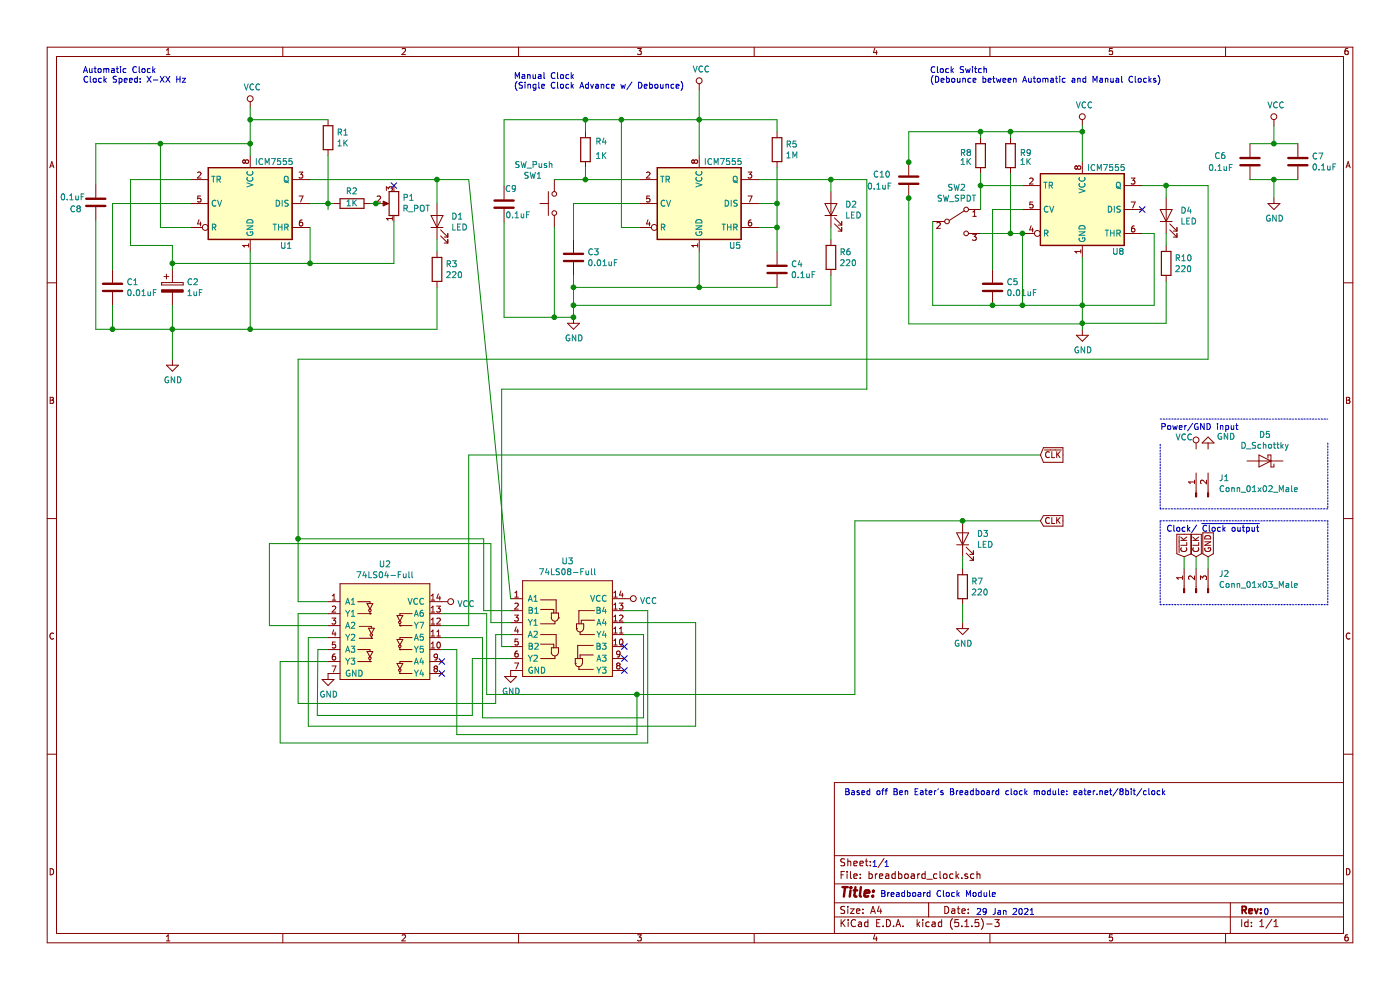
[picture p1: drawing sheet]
EESchema Schematic File Version 4
EELAYER 30 0
EELAYER END
$Descr A4 11693 8268
encoding utf-8
Sheet 1 1
Title ""
Date ""
Rev ""
Comp ""
Comment1 ""
Comment2 ""
Comment3 ""
Comment4 ""
$EndDescr
$Comp
L Timer:ICM7555 U1
U 1 1
P 2090 1700
F 0 "U1" H 2390 1350 50  0000 C CNN
F 1 "ICM7555" H 2290 2050 50  0000 C CNN
F 2 "Package_SO:SOIC-8-1EP_3.9x4.9mm_P1.27mm_EP2.29x3mm" H 2090 1700 50  0001 C CNN
F 3 "http://www.intersil.com/content/dam/Intersil/documents/icm7/icm7555-56.pdf" H 2090 1700 50  0001 C CNN
	1    2090 1700
	1    0    0    -1  
$EndComp
$Comp
L power:VCC #PWR02
U 1 1
P 2090 900
F 0 "#PWR02" H 2090 750 50  0001 C CNN
F 1 "VCC" H 2107 1073 50  0000 C CNN
F 2 "" H 2090 900 50  0001 C CNN
F 3 "" H 2090 900 50  0001 C CNN
	1    2090 900 
	1    0    0    -1  
$EndComp
$Comp
L Device:R R1
U 1 1
P 2740 1150
F 0 "R1" H 2810 1196 50  0000 L CNN
F 1 "1K" H 2810 1105 50  0000 L CNN
F 2 "Resistor_SMD:R_0805_2012Metric" V 2670 1150 50  0001 C CNN
F 3 "~" H 2740 1150 50  0001 C CNN
	1    2740 1150
	1    0    0    -1  
$EndComp
$Comp
L Device:R R2
U 1 1
P 2940 1700
F 0 "R2" V 3040 1650 50  0000 L CNN
F 1 "1K" V 2940 1650 50  0000 L CNN
F 2 "Resistor_SMD:R_0805_2012Metric" V 2870 1700 50  0001 C CNN
F 3 "~" H 2940 1700 50  0001 C CNN
	1    2940 1700
	0    -1   -1   0   
$EndComp
$Comp
L Device:R_POT P1
U 1 1
P 3290 1700
F 0 "P1" H 3220 1654 50  0000 R CNN
F 1 "R_POT" H 3220 1745 50  0000 R CNN
F 2 "Gerig-Added:Potentiomter_Bourns_PDB12_THT" H 3290 1700 50  0001 C CNN
F 3 "~" H 3290 1700 50  0001 C CNN
	1    3290 1700
	-1   0    0    1   
$EndComp
$Comp
L Timer:ICM7555 U5
U 1 1
P 5840 1700
F 0 "U5" H 6140 1350 50  0000 C CNN
F 1 "ICM7555" H 6040 2050 50  0000 C CNN
F 2 "Package_SO:SOIC-8-1EP_3.9x4.9mm_P1.27mm_EP2.29x3mm" H 5840 1700 50  0001 C CNN
F 3 "http://www.intersil.com/content/dam/Intersil/documents/icm7/icm7555-56.pdf" H 5840 1700 50  0001 C CNN
	1    5840 1700
	1    0    0    -1  
$EndComp
$Comp
L power:VCC #PWR04
U 1 1
P 5840 750
F 0 "#PWR04" H 5840 600 50  0001 C CNN
F 1 "VCC" H 5857 923 50  0000 C CNN
F 2 "" H 5840 750 50  0001 C CNN
F 3 "" H 5840 750 50  0001 C CNN
	1    5840 750 
	1    0    0    -1  
$EndComp
$Comp
L Device:R R5
U 1 1
P 6490 1250
F 0 "R5" H 6560 1296 50  0000 L CNN
F 1 "1M" H 6560 1205 50  0000 L CNN
F 2 "Resistor_SMD:R_0805_2012Metric" V 6420 1250 50  0001 C CNN
F 3 "~" H 6490 1250 50  0001 C CNN
	1    6490 1250
	1    0    0    -1  
$EndComp
$Comp
L Device:R R4
U 1 1
P 4890 1250
F 0 "R4" H 4970 1320 50  0000 L CNN
F 1 "1K" H 4970 1200 50  0000 L CNN
F 2 "Resistor_SMD:R_0805_2012Metric" V 4820 1250 50  0001 C CNN
F 3 "~" H 4890 1250 50  0001 C CNN
	1    4890 1250
	1    0    0    -1  
$EndComp
$Comp
L Device:C C3
U 1 1
P 4790 2150
F 0 "C3" H 4905 2196 50  0000 L CNN
F 1 "0.01uF" H 4905 2105 50  0000 L CNN
F 2 "Capacitor_SMD:C_0805_2012Metric" H 4828 2000 50  0001 C CNN
F 3 "~" H 4790 2150 50  0001 C CNN
	1    4790 2150
	1    0    0    -1  
$EndComp
$Comp
L Device:C C4
U 1 1
P 6490 2250
F 0 "C4" H 6605 2296 50  0000 L CNN
F 1 "0.1uF" H 6605 2205 50  0000 L CNN
F 2 "Capacitor_SMD:C_0805_2012Metric" H 6528 2100 50  0001 C CNN
F 3 "~" H 6490 2250 50  0001 C CNN
	1    6490 2250
	1    0    0    -1  
$EndComp
$Comp
L Switch:SW_Push SW1
U 1 1
P 4630 1700
F 0 "SW1" V 4860 1880 50  0000 C CNN
F 1 "SW_Push" V 4950 1870 50  0000 C CNN
F 2 "Button_Switch_SMD:SW_SPST_B3S-1000" H 4630 1900 50  0001 C CNN
F 3 "~" H 4630 1900 50  0001 C CNN
	1    4630 1700
	0    -1   -1   0   
$EndComp
$Comp
L Device:R R8
U 1 1
P 8190 1300
F 0 "R8" H 8015 1325 50  0000 L CNN
F 1 "1K" H 8015 1250 50  0000 L CNN
F 2 "Resistor_SMD:R_0805_2012Metric" V 8120 1300 50  0001 C CNN
F 3 "~" H 8190 1300 50  0001 C CNN
	1    8190 1300
	1    0    0    -1  
$EndComp
$Comp
L Device:C C5
U 1 1
P 8290 2400
F 0 "C5" H 8405 2446 50  0000 L CNN
F 1 "0.01uF" H 8405 2355 50  0000 L CNN
F 2 "Capacitor_SMD:C_0805_2012Metric" H 8328 2250 50  0001 C CNN
F 3 "~" H 8290 2400 50  0001 C CNN
	1    8290 2400
	1    0    0    -1  
$EndComp
$Comp
L Switch:SW_SPDT SW2
U 1 1
P 7990 1850
F 0 "SW2" H 7990 2135 50  0000 C CNN
F 1 "SW_SPDT" H 7990 2044 50  0000 C CNN
F 2 "Button_Switch_SMD:SW_SPDT_PCM12" H 7990 1850 50  0001 C CNN
F 3 "~" H 7990 1850 50  0001 C CNN
	1    7990 1850
	1    0    0    -1  
$EndComp
$Comp
L Device:R R9
U 1 1
P 8440 1300
F 0 "R9" H 8515 1325 50  0000 L CNN
F 1 "1K" H 8515 1250 50  0000 L CNN
F 2 "Resistor_SMD:R_0805_2012Metric" V 8370 1300 50  0001 C CNN
F 3 "~" H 8440 1300 50  0001 C CNN
	1    8440 1300
	1    0    0    -1  
$EndComp
$Comp
L Device:LED D3
U 1 1
P 8040 4500
F 0 "D3" V 8079 4383 50  0000 R CNN
F 1 "LED" V 7988 4383 50  0000 R CNN
F 2 "LED_SMD:LED_0805_2012Metric" H 8040 4500 50  0001 C CNN
F 3 "~" H 8040 4500 50  0001 C CNN
	1    8040 4500
	0    -1   -1   0   
$EndComp
$Comp
L Device:R R7
U 1 1
P 8040 4900
F 0 "R7" H 8110 4946 50  0000 L CNN
F 1 "220" H 8110 4855 50  0000 L CNN
F 2 "Resistor_SMD:R_0805_2012Metric" V 7970 4900 50  0001 C CNN
F 3 "~" H 8040 4900 50  0001 C CNN
	1    8040 4900
	1    0    0    -1  
$EndComp
$Comp
L power:VCC #PWR010
U 1 1
P 10640 1050
F 0 "#PWR010" H 10640 900 50  0001 C CNN
F 1 "VCC" H 10657 1223 50  0000 C CNN
F 2 "" H 10640 1050 50  0001 C CNN
F 3 "" H 10640 1050 50  0001 C CNN
	1    10640 1050
	1    0    0    -1  
$EndComp
$Comp
L Device:C C6
U 1 1
P 10440 1350
F 0 "C6" H 10140 1400 50  0000 L CNN
F 1 "0.1uF" H 10090 1300 50  0000 L CNN
F 2 "Capacitor_SMD:C_0805_2012Metric" H 10478 1200 50  0001 C CNN
F 3 "~" H 10440 1350 50  0001 C CNN
	1    10440 1350
	1    0    0    -1  
$EndComp
$Comp
L Device:C C7
U 1 1
P 10840 1350
F 0 "C7" H 10955 1396 50  0000 L CNN
F 1 "0.1uF" H 10955 1305 50  0000 L CNN
F 2 "Capacitor_SMD:C_0805_2012Metric" H 10878 1200 50  0001 C CNN
F 3 "~" H 10840 1350 50  0001 C CNN
	1    10840 1350
	1    0    0    -1  
$EndComp
$Comp
L power:GND #PWR011
U 1 1
P 10640 1650
F 0 "#PWR011" H 10640 1400 50  0001 C CNN
F 1 "GND" H 10645 1477 50  0000 C CNN
F 2 "" H 10640 1650 50  0001 C CNN
F 3 "" H 10640 1650 50  0001 C CNN
	1    10640 1650
	1    0    0    -1  
$EndComp
$Comp
L power:GND #PWR05
U 1 1
P 8040 5200
F 0 "#PWR05" H 8040 4950 50  0001 C CNN
F 1 "GND" H 8045 5027 50  0000 C CNN
F 2 "" H 8040 5200 50  0001 C CNN
F 3 "" H 8040 5200 50  0001 C CNN
	1    8040 5200
	1    0    0    -1  
$EndComp
$Comp
L power:GND #PWR07
U 1 1
P 9040 2750
F 0 "#PWR07" H 9040 2500 50  0001 C CNN
F 1 "GND" H 9045 2577 50  0000 C CNN
F 2 "" H 9040 2750 50  0001 C CNN
F 3 "" H 9040 2750 50  0001 C CNN
	1    9040 2750
	1    0    0    -1  
$EndComp
$Comp
L power:GND #PWR03
U 1 1
P 4790 2650
F 0 "#PWR03" H 4790 2400 50  0001 C CNN
F 1 "GND" H 4795 2477 50  0000 C CNN
F 2 "" H 4790 2650 50  0001 C CNN
F 3 "" H 4790 2650 50  0001 C CNN
	1    4790 2650
	1    0    0    -1  
$EndComp
Wire Wire Line
	2740 1000 2090 1000
Wire Wire Line
	2090 900  2090 1000
Connection ~ 2090 1000
Wire Wire Line
	2090 1000 2090 1200
Wire Wire Line
	1590 1900 1340 1900
Connection ~ 2090 1200
Wire Wire Line
	2090 1200 2090 1300
Wire Wire Line
	1590 1500 1090 1500
Wire Wire Line
	1090 1500 1090 2050
Wire Wire Line
	1590 1700 940  1700
Connection ~ 1440 2750
Wire Wire Line
	1440 2550 1440 2750
Wire Wire Line
	940  2550 940  2750
$Comp
L power:GND #PWR01
U 1 1
P 1440 3000
F 0 "#PWR01" H 1440 2750 50  0001 C CNN
F 1 "GND" H 1445 2827 50  0000 C CNN
F 2 "" H 1440 3000 50  0001 C CNN
F 3 "" H 1440 3000 50  0001 C CNN
	1    1440 3000
	1    0    0    -1  
$EndComp
$Comp
L Device:CP C2
U 1 1
P 1440 2400
F 0 "C2" H 1558 2446 50  0000 L CNN
F 1 "1uF" H 1558 2355 50  0000 L CNN
F 2 "Capacitor_SMD:C_0805_2012Metric" H 1478 2250 50  0001 C CNN
F 3 "~" H 1440 2400 50  0001 C CNN
	1    1440 2400
	1    0    0    -1  
$EndComp
$Comp
L Device:C C1
U 1 1
P 940 2400
F 0 "C1" H 1055 2446 50  0000 L CNN
F 1 "0.01uF" H 1055 2355 50  0000 L CNN
F 2 "Capacitor_SMD:C_0805_2012Metric" H 978 2250 50  0001 C CNN
F 3 "~" H 940 2400 50  0001 C CNN
	1    940  2400
	1    0    0    -1  
$EndComp
Wire Wire Line
	940  1700 940  2250
Wire Wire Line
	1440 2750 1440 3000
Wire Wire Line
	2090 2750 1440 2750
Wire Wire Line
	2590 2200 2590 1900
Wire Wire Line
	2740 1300 2740 1700
Wire Wire Line
	2740 1700 2590 1700
Wire Wire Line
	2790 1700 2740 1700
Connection ~ 2740 1700
Wire Wire Line
	3090 1700 3140 1700
NoConn ~ 3290 1550
Wire Wire Line
	3290 1850 3290 2200
Wire Wire Line
	2590 1500 3650 1500
Wire Wire Line
	5840 750  5840 1000
Wire Wire Line
	4890 1000 4890 1100
Connection ~ 5840 1000
Wire Wire Line
	5840 1000 6490 1000
Wire Wire Line
	6490 1000 6490 1100
Wire Wire Line
	5840 1000 5840 1300
Wire Wire Line
	4890 1000 5190 1000
Wire Wire Line
	5340 1900 5190 1900
Wire Wire Line
	5190 1900 5190 1000
Connection ~ 5190 1000
Wire Wire Line
	4890 1400 4890 1500
Connection ~ 4890 1500
Wire Wire Line
	4890 1500 5340 1500
Wire Wire Line
	5340 1700 4790 1700
Wire Wire Line
	4790 1700 4790 2000
Wire Wire Line
	4790 2300 4790 2400
Connection ~ 4790 2400
Wire Wire Line
	4790 2400 4790 2550
Wire Wire Line
	5840 2100 5840 2400
Connection ~ 5840 2400
Wire Wire Line
	6490 2400 5840 2400
Wire Wire Line
	6490 1400 6490 1700
Wire Wire Line
	6340 1700 6490 1700
Connection ~ 6490 1700
Wire Wire Line
	6490 1700 6490 1900
Wire Wire Line
	6340 1900 6490 1900
Connection ~ 6490 1900
Wire Wire Line
	6490 1900 6490 2100
Wire Wire Line
	8440 1100 8440 1150
Wire Wire Line
	8440 1100 8190 1100
Wire Wire Line
	8190 1100 8190 1150
Wire Wire Line
	8540 1950 8440 1950
Wire Wire Line
	8440 1450 8440 1950
Connection ~ 8440 1950
Wire Wire Line
	8440 1950 8190 1950
Wire Wire Line
	8190 1450 8190 1550
Wire Wire Line
	8540 1550 8190 1550
Connection ~ 8190 1550
Wire Wire Line
	8190 1550 8190 1750
Wire Wire Line
	8540 1750 8290 1750
Wire Wire Line
	8290 1750 8290 2250
Wire Wire Line
	9040 2150 9040 2550
Wire Wire Line
	9540 1950 9640 1950
Wire Wire Line
	9640 1950 9640 2550
Wire Wire Line
	9640 2550 9040 2550
Connection ~ 9040 2550
Wire Wire Line
	7790 1850 7790 2550
Wire Wire Line
	7790 2550 8290 2550
Connection ~ 8290 2550
Wire Wire Line
	10440 1200 10640 1200
Wire Wire Line
	10440 1500 10640 1500
Wire Wire Line
	10640 1200 10640 1050
Connection ~ 10640 1200
Wire Wire Line
	10640 1200 10840 1200
Wire Wire Line
	10640 1500 10640 1650
Connection ~ 10640 1500
Wire Wire Line
	10640 1500 10840 1500
Wire Wire Line
	8040 4650 8040 4750
Wire Wire Line
	8040 5050 8040 5200
Text GLabel 8690 3800 2    50   Input ~ 0
~CLK
Text GLabel 8690 4350 2    50   Input ~ 0
CLK
Text Notes 7350 7500 0    50   ~ 0
Breadboard Clock Module
Text Notes 8150 7650 0    50   ~ 0
29 Jan 2021
Text Notes 7050 6650 0    50   ~ 0
Based off Ben Eater's Breadboard clock module: eater.net/8bit/clock
Text Notes 7280 7250 0    50   ~ 0
1
Text Notes 7380 7250 0    50   ~ 0
1
Text Notes 10550 7650 0    50   ~ 0
0
$Comp
L power:VCC #PWR08
U 1 1
P 9990 3750
F 0 "#PWR08" H 9990 3600 50  0001 C CNN
F 1 "VCC" H 9890 3850 50  0000 C CNN
F 2 "Connector_PinHeader_2.54mm:PinHeader_1x02_P2.54mm_Vertical" H 9990 3750 50  0001 C CNN
F 3 "" H 9990 3750 50  0001 C CNN
	1    9990 3750
	1    0    0    -1  
$EndComp
$Comp
L power:GND #PWR09
U 1 1
P 10090 3750
F 0 "#PWR09" H 10090 3500 50  0001 C CNN
F 1 "GND" H 9940 3650 50  0000 C CNN
F 2 "Connector_PinHeader_2.54mm:PinHeader_1x02_P2.54mm_Vertical" H 10090 3750 50  0001 C CNN
F 3 "" H 10090 3750 50  0001 C CNN
	1    10090 3750
	-1   0    0    1   
$EndComp
$Comp
L Connector:Conn_01x02_Male J1
U 1 1
P 9990 4150
F 0 "J1" V 10144 3962 50  0000 R CNN
F 1 "Conn_01x02_Male" V 10053 3962 50  0000 R CNN
F 2 "Connector_PinHeader_2.54mm:PinHeader_1x02_P2.54mm_Vertical_SMD_Pin1Right" V 10007 3962 50  0001 R CNN
F 3 "~" H 9990 4150 50  0001 C CNN
	1    9990 4150
	0    -1   -1   0   
$EndComp
Wire Notes Line
	9690 3500 11090 3500
Wire Notes Line
	11090 3700 11090 4250
Wire Notes Line
	9690 4250 9690 3700
Text Notes 9690 3600 0    50   ~ 0
Power/GND input
$Comp
L Connector:Conn_01x03_Male J2
U 1 1
P 9990 4950
F 0 "J2" V 10144 4762 50  0000 R CNN
F 1 "Conn_01x03_Male" V 10053 4762 50  0000 R CNN
F 2 "Connector_PinHeader_2.54mm:PinHeader_1x03_P2.54mm_Vertical_SMD_Pin1Right" H 9990 4950 50  0001 C CNN
F 3 "~" H 9990 4950 50  0001 C CNN
	1    9990 4950
	0    -1   -1   0   
$EndComp
Text GLabel 9990 4650 1    50   Input ~ 0
CLK
Text GLabel 9890 4650 1    50   Input ~ 0
~CLK
Text GLabel 10090 4650 1    50   Input ~ 0
GND
Wire Wire Line
	9890 4650 9890 4750
Wire Wire Line
	9990 4650 9990 4750
Wire Wire Line
	10090 4650 10090 4750
Wire Notes Line
	11090 4250 9690 4250
Text Notes 9740 4450 0    50   ~ 0
Clock/ ~Clock output
Wire Wire Line
	9040 2550 9040 2700
Wire Wire Line
	9540 1550 9740 1550
Wire Wire Line
	10090 1550 10090 3000
NoConn ~ 9540 1750
Wire Wire Line
	7240 3250 4190 3250
Wire Wire Line
	6340 1500 6940 1500
$Comp
L Device:LED D1
U 1 1
P 3650 1850
F 0 "D1" V 3689 1733 50  0000 R CNN
F 1 "LED" V 3598 1733 50  0000 R CNN
F 2 "LED_SMD:LED_0805_2012Metric" H 3650 1850 50  0001 C CNN
F 3 "~" H 3650 1850 50  0001 C CNN
	1    3650 1850
	0    -1   -1   0   
$EndComp
$Comp
L Device:R R3
U 1 1
P 3650 2250
F 0 "R3" H 3720 2296 50  0000 L CNN
F 1 "220" H 3720 2205 50  0000 L CNN
F 2 "Resistor_SMD:R_0805_2012Metric" V 3580 2250 50  0001 C CNN
F 3 "~" H 3650 2250 50  0001 C CNN
	1    3650 2250
	1    0    0    -1  
$EndComp
Wire Wire Line
	3650 2000 3650 2100
Wire Wire Line
	3650 1700 3650 1500
Wire Wire Line
	3650 2400 3650 2750
Connection ~ 2090 2750
$Comp
L Device:LED D2
U 1 1
P 6940 1750
F 0 "D2" V 6979 1633 50  0000 R CNN
F 1 "LED" V 6888 1633 50  0000 R CNN
F 2 "LED_SMD:LED_0805_2012Metric" H 6940 1750 50  0001 C CNN
F 3 "~" H 6940 1750 50  0001 C CNN
	1    6940 1750
	0    -1   -1   0   
$EndComp
$Comp
L Device:R R6
U 1 1
P 6940 2150
F 0 "R6" H 7010 2196 50  0000 L CNN
F 1 "220" H 7010 2105 50  0000 L CNN
F 2 "Resistor_SMD:R_0805_2012Metric" V 6870 2150 50  0001 C CNN
F 3 "~" H 6940 2150 50  0001 C CNN
	1    6940 2150
	1    0    0    -1  
$EndComp
Wire Wire Line
	6940 1900 6940 2000
Wire Wire Line
	6940 1600 6940 1500
Connection ~ 6940 1500
Wire Wire Line
	7240 1500 7240 3250
Wire Wire Line
	6940 1500 7240 1500
Wire Wire Line
	6940 2300 6940 2550
Wire Wire Line
	6940 2550 4790 2550
Connection ~ 4790 2550
Wire Wire Line
	4790 2550 4790 2650
$Comp
L Device:LED D4
U 1 1
P 9740 1800
F 0 "D4" V 9779 1683 50  0000 R CNN
F 1 "LED" V 9688 1683 50  0000 R CNN
F 2 "LED_SMD:LED_0805_2012Metric" H 9740 1800 50  0001 C CNN
F 3 "~" H 9740 1800 50  0001 C CNN
	1    9740 1800
	0    -1   -1   0   
$EndComp
$Comp
L Device:R R10
U 1 1
P 9740 2200
F 0 "R10" H 9810 2246 50  0000 L CNN
F 1 "220" H 9810 2155 50  0000 L CNN
F 2 "Resistor_SMD:R_0805_2012Metric" V 9670 2200 50  0001 C CNN
F 3 "~" H 9740 2200 50  0001 C CNN
	1    9740 2200
	1    0    0    -1  
$EndComp
Wire Wire Line
	9740 1950 9740 2050
Wire Wire Line
	9740 1550 9740 1650
Connection ~ 9740 1550
Wire Wire Line
	9740 1550 10090 1550
Wire Wire Line
	9740 2350 9740 2700
Wire Wire Line
	9740 2700 9040 2700
Connection ~ 9040 2700
Wire Wire Line
	9040 2700 9040 2750
Connection ~ 8440 1100
Wire Wire Line
	9040 1100 9040 1350
Connection ~ 9040 1100
Wire Wire Line
	9040 1050 9040 1100
$Comp
L Timer:ICM7555 U8
U 1 1
P 9040 1750
F 0 "U8" H 9340 1400 50  0000 C CNN
F 1 "ICM7555" H 9240 2100 50  0000 C CNN
F 2 "Package_SO:SOIC-8-1EP_3.9x4.9mm_P1.27mm_EP2.29x3mm" H 9040 1750 50  0001 C CNN
F 3 "http://www.intersil.com/content/dam/Intersil/documents/icm7/icm7555-56.pdf" H 9040 1750 50  0001 C CNN
	1    9040 1750
	1    0    0    -1  
$EndComp
$Comp
L power:VCC #PWR06
U 1 1
P 9040 1050
F 0 "#PWR06" H 9040 900 50  0001 C CNN
F 1 "VCC" H 9057 1223 50  0000 C CNN
F 2 "" H 9040 1050 50  0001 C CNN
F 3 "" H 9040 1050 50  0001 C CNN
	1    9040 1050
	1    0    0    -1  
$EndComp
Wire Wire Line
	2740 1700 2740 1750
Wire Notes Line
	9690 4350 9690 5050
Wire Notes Line
	9690 4350 11090 4350
Wire Notes Line
	11090 4350 11090 5050
Wire Notes Line
	9690 5050 11090 5050
Text Notes 690  700  0    50   ~ 0
Automatic Clock \nClock Speed: X-XX Hz\n
Text Notes 4290 750  0    50   ~ 0
Manual Clock \n(Single Clock Advance w/ Debounce)\n
Text Notes 7765 700  0    50   ~ 0
Clock Switch\n(Debounce between Automatic and Manual Clocks)
$Comp
L Device:D_Schottky D5
U 1 1
P 10565 3850
F 0 "D5" H 10565 3634 50  0000 C CNN
F 1 "D_Schottky" H 10565 3725 50  0000 C CNN
F 2 "" H 10565 3850 50  0001 C CNN
F 3 "~" H 10565 3850 50  0001 C CNN
	1    10565 3850
	-1   0    0    1   
$EndComp
Wire Wire Line
	3915 1500 4265 5000
Wire Wire Line
	4265 5100 4040 5100
Wire Wire Line
	4040 5100 4040 4500
Wire Wire Line
	4040 4500 2490 4500
Wire Wire Line
	2490 5025 2740 5025
Wire Wire Line
	2740 5125 2490 5125
Wire Wire Line
	2490 5125 2490 5875
Wire Wire Line
	2490 5875 4140 5875
Wire Wire Line
	4140 5875 4140 5300
Wire Wire Line
	4140 5300 4265 5300
Wire Wire Line
	7140 5800 7140 4350
Wire Wire Line
	7140 4350 8040 4350
Connection ~ 8040 4350
Wire Wire Line
	8040 4350 8690 4350
Wire Wire Line
	4065 5125 3690 5125
Wire Wire Line
	4065 5125 4065 5800
Wire Wire Line
	3690 5225 3915 5225
Wire Wire Line
	3915 5225 3915 3800
Wire Wire Line
	3915 3800 8690 3800
Wire Wire Line
	2490 3000 10090 3000
Wire Wire Line
	2490 3000 2490 4500
Connection ~ 2490 4500
Wire Wire Line
	2490 4500 2490 5025
Wire Wire Line
	4190 3250 4190 5400
Wire Wire Line
	4190 5400 4265 5400
$Comp
L power:VCC #PWR0101
U 1 1
P 3690 5025
F 0 "#PWR0101" H 3690 4875 50  0001 C CNN
F 1 "VCC" V 3707 5153 50  0000 L CNN
F 2 "" H 3690 5025 50  0001 C CNN
F 3 "" H 3690 5025 50  0001 C CNN
	1    3690 5025
	0    1    1    0   
$EndComp
$Comp
L power:GND #PWR0104
U 1 1
P 2740 5625
F 0 "#PWR0104" H 2740 5375 50  0001 C CNN
F 1 "GND" H 2745 5452 50  0000 C CNN
F 2 "" H 2740 5625 50  0001 C CNN
F 3 "" H 2740 5625 50  0001 C CNN
	1    2740 5625
	1    0    0    -1  
$EndComp
$Comp
L Device:C C10
U 1 1
P 7590 1505
F 0 "C10" H 7290 1555 50  0000 L CNN
F 1 "0.1uF" H 7240 1455 50  0000 L CNN
F 2 "Capacitor_SMD:C_0805_2012Metric" H 7628 1355 50  0001 C CNN
F 3 "~" H 7590 1505 50  0001 C CNN
	1    7590 1505
	1    0    0    -1  
$EndComp
Wire Wire Line
	2090 2100 2090 2750
Wire Wire Line
	8290 2550 8540 2550
Connection ~ 8540 2550
Wire Wire Line
	8540 2550 9040 2550
Wire Wire Line
	8540 1950 8540 2550
$Comp
L Device:C C8
U 1 1
P 800 1690
F 0 "C8" H 580 1750 50  0000 L CNN
F 1 "0.1uF" H 500 1650 50  0000 L CNN
F 2 "Capacitor_SMD:C_0805_2012Metric" H 838 1540 50  0001 C CNN
F 3 "~" H 800 1690 50  0001 C CNN
	1    800  1690
	1    0    0    1   
$EndComp
Wire Wire Line
	8440 1100 9040 1100
Wire Wire Line
	7590 1650 7590 1655
Wire Wire Line
	7590 2705 9035 2705
Connection ~ 7590 1655
Wire Wire Line
	7590 1655 7590 2705
Wire Wire Line
	7590 1360 7590 1355
Wire Wire Line
	7590 1100 8190 1100
Connection ~ 7590 1355
Wire Wire Line
	7590 1355 7590 1100
Connection ~ 8190 1100
Wire Wire Line
	1340 1200 2090 1200
Wire Wire Line
	1340 1900 1340 1200
Wire Wire Line
	800  1540 800  1200
Wire Wire Line
	800  1200 1340 1200
Connection ~ 1340 1200
Wire Wire Line
	800  1840 800  2750
Wire Wire Line
	800  2750 940  2750
Connection ~ 940  2750
Wire Wire Line
	940  2750 1440 2750
Wire Wire Line
	1090 2050 1440 2050
Wire Wire Line
	4630 1500 4890 1500
Wire Wire Line
	4630 1900 4630 2650
Connection ~ 3650 1500
Wire Wire Line
	3650 2750 2090 2750
Wire Wire Line
	3650 1500 3915 1500
Connection ~ 3140 1700
Wire Wire Line
	3140 1700 3190 1700
Wire Wire Line
	2590 2200 3290 2200
Wire Wire Line
	4790 2400 5840 2400
Wire Wire Line
	5190 1000 5840 1000
Wire Wire Line
	4210 1000 4890 1000
Connection ~ 4890 1000
Connection ~ 4630 2650
Wire Wire Line
	4210 2650 4630 2650
Connection ~ 2590 2200
Connection ~ 1440 2200
Wire Wire Line
	1440 2200 1440 2250
Wire Wire Line
	1440 2050 1440 2200
Wire Wire Line
	4210 1855 4210 2650
Wire Wire Line
	4210 1555 4210 1000
$Comp
L Device:C C9
U 1 1
P 4210 1705
F 0 "C9" H 4215 1835 50  0000 L CNN
F 1 "0.1uF" H 4220 1615 50  0000 L CNN
F 2 "Capacitor_SMD:C_0805_2012Metric" H 4248 1555 50  0001 C CNN
F 3 "~" H 4210 1705 50  0001 C CNN
	1    4210 1705
	1    0    0    -1  
$EndComp
Connection ~ 8540 1950
Wire Wire Line
	2540 2200 2590 2200
Wire Wire Line
	1440 2200 2590 2200
$Comp
L breadboard_clock-rescue:74LS04-Full-Gerig-Added U2
U 1 1
P 3240 5325
F 0 "U2" H 3215 5940 50  0000 C CNN
F 1 "74LS04-Full" H 3215 5849 50  0000 C CNN
F 2 "Package_SO:SOIC-14_3.9x8.7mm_P1.27mm" H 3190 5725 50  0001 C CNN
F 3 "" H 3190 5725 50  0001 C CNN
	1    3240 5325
	1    0    0    -1  
$EndComp
$Comp
L power:GND #PWR0105
U 1 1
P 4265 5600
F 0 "#PWR0105" H 4265 5350 50  0001 C CNN
F 1 "GND" H 4270 5427 50  0000 C CNN
F 2 "" H 4265 5600 50  0001 C CNN
F 3 "" H 4265 5600 50  0001 C CNN
	1    4265 5600
	1    0    0    -1  
$EndComp
$Comp
L breadboard_clock-rescue:74LS08-Full-Gerig-Added U3
U 1 1
P 4765 5300
F 0 "U3" H 4740 5915 50  0000 C CNN
F 1 "74LS08-Full" H 4740 5824 50  0000 C CNN
F 2 "Package_SO:SOIC-14_3.9x8.7mm_P1.27mm" H 4665 5800 50  0001 C CNN
F 3 "" H 4665 5800 50  0001 C CNN
	1    4765 5300
	1    0    0    -1  
$EndComp
Wire Wire Line
	2740 5225 2250 5225
Wire Wire Line
	2250 5225 2250 4540
Wire Wire Line
	2250 4540 4100 4540
Wire Wire Line
	4100 4540 4100 5200
Wire Wire Line
	2740 5325 2575 5325
Wire Wire Line
	2575 5325 2575 6065
Wire Wire Line
	2575 6065 5810 6065
Wire Wire Line
	5810 6065 5810 5200
Wire Wire Line
	5810 5200 5215 5200
Wire Wire Line
	2740 5425 2655 5425
Wire Wire Line
	2655 5425 2650 5975
Wire Wire Line
	2650 5975 3945 5975
Wire Wire Line
	3945 5975 3945 5500
Wire Wire Line
	3945 5500 4265 5500
Wire Wire Line
	2740 5525 2340 5525
Wire Wire Line
	2340 5525 2340 6205
Wire Wire Line
	2340 6205 5410 6205
Wire Wire Line
	5410 6205 5410 5100
Wire Wire Line
	5410 5100 5215 5100
NoConn ~ 3690 5525
NoConn ~ 3690 5625
$Comp
L power:VCC #PWR?
U 1 1
P 5215 5000
F 0 "#PWR?" H 5215 4850 50  0001 C CNN
F 1 "VCC" V 5232 5128 50  0000 L CNN
F 2 "" H 5215 5000 50  0001 C CNN
F 3 "" H 5215 5000 50  0001 C CNN
	1    5215 5000
	0    1    1    0   
$EndComp
Wire Wire Line
	4100 5200 4265 5200
Wire Wire Line
	3690 5325 4030 5325
Wire Wire Line
	4030 5325 4030 5995
Wire Wire Line
	4030 5995 5375 5995
Wire Wire Line
	5375 5995 5375 5300
Wire Wire Line
	5375 5300 5215 5300
Wire Wire Line
	3815 5425 3815 6135
Wire Wire Line
	3815 6135 5320 6135
Wire Wire Line
	3690 5425 3815 5425
Wire Wire Line
	5320 6135 5320 5800
Connection ~ 5320 5800
Wire Wire Line
	5320 5800 7140 5800
Wire Wire Line
	4065 5800 5320 5800
Wire Wire Line
	4630 2650 4790 2650
Connection ~ 4790 2650
NoConn ~ 5215 5400
NoConn ~ 5215 5500
NoConn ~ 5215 5600
$EndSCHEMATC
